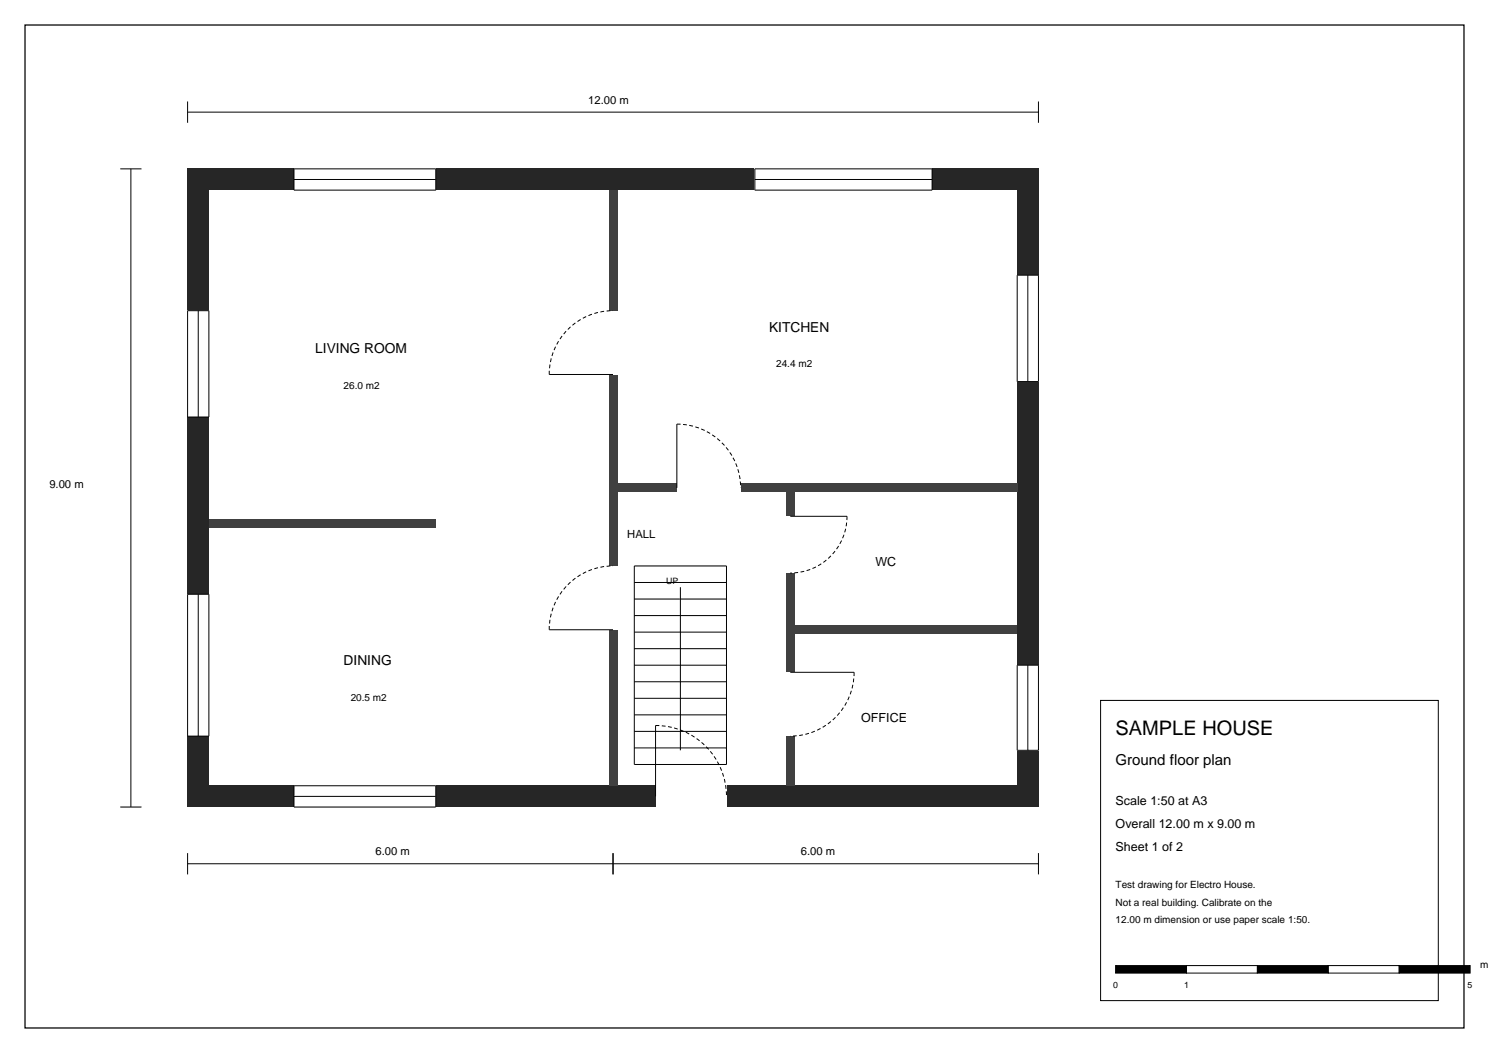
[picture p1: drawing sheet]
<svg xmlns="http://www.w3.org/2000/svg" width="420mm" height="297mm" viewBox="0 0 420 297" stroke-linecap="round" stroke-linejoin="round" font-family="sans-serif">
<g fill="#262626">
<path d="M52.9 47.6h240v6h-240z"/>
<path d="M52.9 221.6h240v6h-240z"/>
<path d="M52.9 47.6h6v180h-6z"/>
<path d="M286.9 47.6h6v180h-6z"/>
</g>
<g fill="#404040">
<path d="M171.7 53.6h2.4v168h-2.4z"/>
<path d="M58.9 146.4h64v2.4h-64z"/>
<path d="M172.9 136.4h114v2.4h-114z"/>
<path d="M221.7 137.6h2.4v84h-2.4z"/>
<path d="M222.9 176.4h64v2.4h-64z"/>
</g>
<path d="M82.9 47.6h40v6h-40z" fill="#fff"/>
<path d="M82.9 47.6h40v6h-40zM82.9 50.6h40" fill="none" stroke="#000" stroke-width=".28"/>
<path d="M212.9 47.6h50v6h-50z" fill="#fff"/>
<path d="M212.9 47.6h50v6h-50zM212.9 50.6h50" fill="none" stroke="#000" stroke-width=".28"/>
<path d="M52.9 87.6h6v30h-6z" fill="#fff"/>
<path d="M52.9 87.6h6v30h-6zM55.9 87.6v30" fill="none" stroke="#000" stroke-width=".28"/>
<path d="M52.9 167.6h6v40h-6z" fill="#fff"/>
<path d="M52.9 167.6h6v40h-6zM55.9 167.6v40" fill="none" stroke="#000" stroke-width=".28"/>
<path d="M286.9 77.6h6v30h-6z" fill="#fff"/>
<path d="M286.9 77.6h6v30h-6zM289.9 77.6v30" fill="none" stroke="#000" stroke-width=".28"/>
<path d="M286.9 187.6h6v24h-6z" fill="#fff"/>
<path d="M286.9 187.6h6v24h-6zM289.9 187.6v24" fill="none" stroke="#000" stroke-width=".28"/>
<path d="M82.9 221.6h40v6h-40z" fill="#fff"/>
<path d="M82.9 221.6h40v6h-40zM82.9 224.6h40" fill="none" stroke="#000" stroke-width=".28"/>
<path d="M184.9 221.4h20v6.4h-20z" fill="#fff"/>
<path d="M184.9 204.6v20" fill="none" stroke="#000" stroke-width=".28"/>
<path d="M184.9 204.6a20 20 0 0 1 20 20" fill="none" stroke="#000" stroke-width=".28" stroke-dasharray="1.1 .7" stroke-linecap="butt"/>
<path d="M190.9 136.2h18v2.8h-18z" fill="#fff"/>
<path d="M190.9 119.6v18" fill="none" stroke="#000" stroke-width=".28"/>
<path d="M190.9 119.6a18 18 0 0 1 18 18" fill="none" stroke="#000" stroke-width=".28" stroke-dasharray="1.1 .7" stroke-linecap="butt"/>
<path d="M171.5 87.6h2.8v18h-2.8z" fill="#fff"/>
<path d="M154.9 105.6h18" fill="none" stroke="#000" stroke-width=".28"/>
<path d="M154.9 105.6a18 18 0 0 1 18-18" fill="none" stroke="#000" stroke-width=".28" stroke-dasharray="1.1 .7" stroke-linecap="butt"/>
<path d="M171.5 159.6h2.8v18h-2.8z" fill="#fff"/>
<path d="M154.9 177.6h18" fill="none" stroke="#000" stroke-width=".28"/>
<path d="M154.9 177.6a18 18 0 0 1 18-18" fill="none" stroke="#000" stroke-width=".28" stroke-dasharray="1.1 .7" stroke-linecap="butt"/>
<path d="M221.5 145.6h2.8v16h-2.8z" fill="#fff"/>
<path d="M222.9 145.6h16" fill="none" stroke="#000" stroke-width=".28"/>
<path d="M238.9 145.6a16 16 0 0 1-16 16" fill="none" stroke="#000" stroke-width=".28" stroke-dasharray="1.1 .7" stroke-linecap="butt"/>
<path d="M221.5 189.6h2.8v18h-2.8z" fill="#fff"/>
<g fill="none" stroke="#000" stroke-width=".28">
<path d="M52.9 31.6h240M52.9 28.6v6M292.9 28.6v6M33.9 47.6h6M36.9 47.6v180M178.9 159.6h26v56h-26zM178.9 164.3h26M178.9 169h26M178.9 173.6h26M178.9 178.3h26M191.9 165.6v46M178.9 183h26"/>
<path d="M178.9 187.6h26M178.9 192.3h26M178.9 197h26M222.9 189.6h18M310.4 197.6h95.3v84.6h-95.3zM178.9 201.6h26M178.9 206.3h26M178.9 211h26M33.9 227.6h6M52.9 240.6v6M52.9 243.6h240M172.9 240.6v6"/>
<path d="M292.9 240.6v6"/>
</g>
<path d="M240.9 189.6a18 18 0 0 1-18 18" fill="none" stroke="#000" stroke-width=".28" stroke-dasharray="1.1 .7" stroke-linecap="butt"/>
<path d="M7.1 7.1h405.8v282.8h-405.8z" fill="none" stroke="#000" stroke-width=".35"/>
<path d="M314.7 272.3h20v2.2h-20z" fill="#000" stroke="#000" stroke-width=".28"/>
<path d="M334.7 272.3h20v2.2h-20z" fill="#fff" stroke="#000" stroke-width=".28"/>
<path d="M354.7 272.3h20v2.2h-20z" fill="#000" stroke="#000" stroke-width=".28"/>
<path d="M374.7 272.3h20v2.2h-20z" fill="#fff" stroke="#000" stroke-width=".28"/>
<path d="M394.7 272.3h20v2.2h-20z" fill="#000" stroke="#000" stroke-width=".28"/>
<text font-size="5.6" x="314.7" y="207.4">SAMPLE HOUSE</text>
<text font-size="4.2" x="314.7" y="215.9">Ground floor plan</text>
<g font-size="3.9">
<text x="216.9" y="93.6">KITCHEN</text>
<text x="88.9" y="99.6">LIVING ROOM</text>
<text x="96.9" y="187.6">DINING</text>
</g>
<g font-size="3.5">
<text x="246.9" y="159.6">WC</text>
<text x="242.9" y="203.6">OFFICE</text>
<text x="314.7" y="227.2">Scale 1:50 at A3</text>
<text x="314.7" y="233.5">Overall 12.00 m x 9.00 m</text>
<text x="314.7" y="239.9">Sheet 1 of 2</text>
</g>
<g font-size="3.2">
<text x="165.9" y="29.2">12.00 m</text>
<text x="13.9" y="137.6">9.00 m</text>
<text x="176.9" y="151.6">HALL</text>
<text x="105.9" y="241.2">6.00 m</text>
<text x="225.9" y="241.2">6.00 m</text>
</g>
<g font-size="2.8">
<text x="218.9" y="103.6">24.4 m2</text>
<text x="96.9" y="109.6">26.0 m2</text>
<text x="98.9" y="197.6">20.5 m2</text>
<text x="314.7" y="250.5">Test drawing for Electro House.</text>
<text x="314.7" y="255.4">Not a real building. Calibrate on the</text>
<text x="314.7" y="260.4">12.00 m dimension or use paper scale 1:50.</text>
<text x="417.5" y="273.1">m</text>
</g>
<g font-size="2.5">
<text x="187.9" y="164.6">UP</text>
<text x="314" y="278.7">0</text>
<text x="334" y="278.7">1</text>
<text x="414" y="278.7">5</text>
</g>
</svg>
